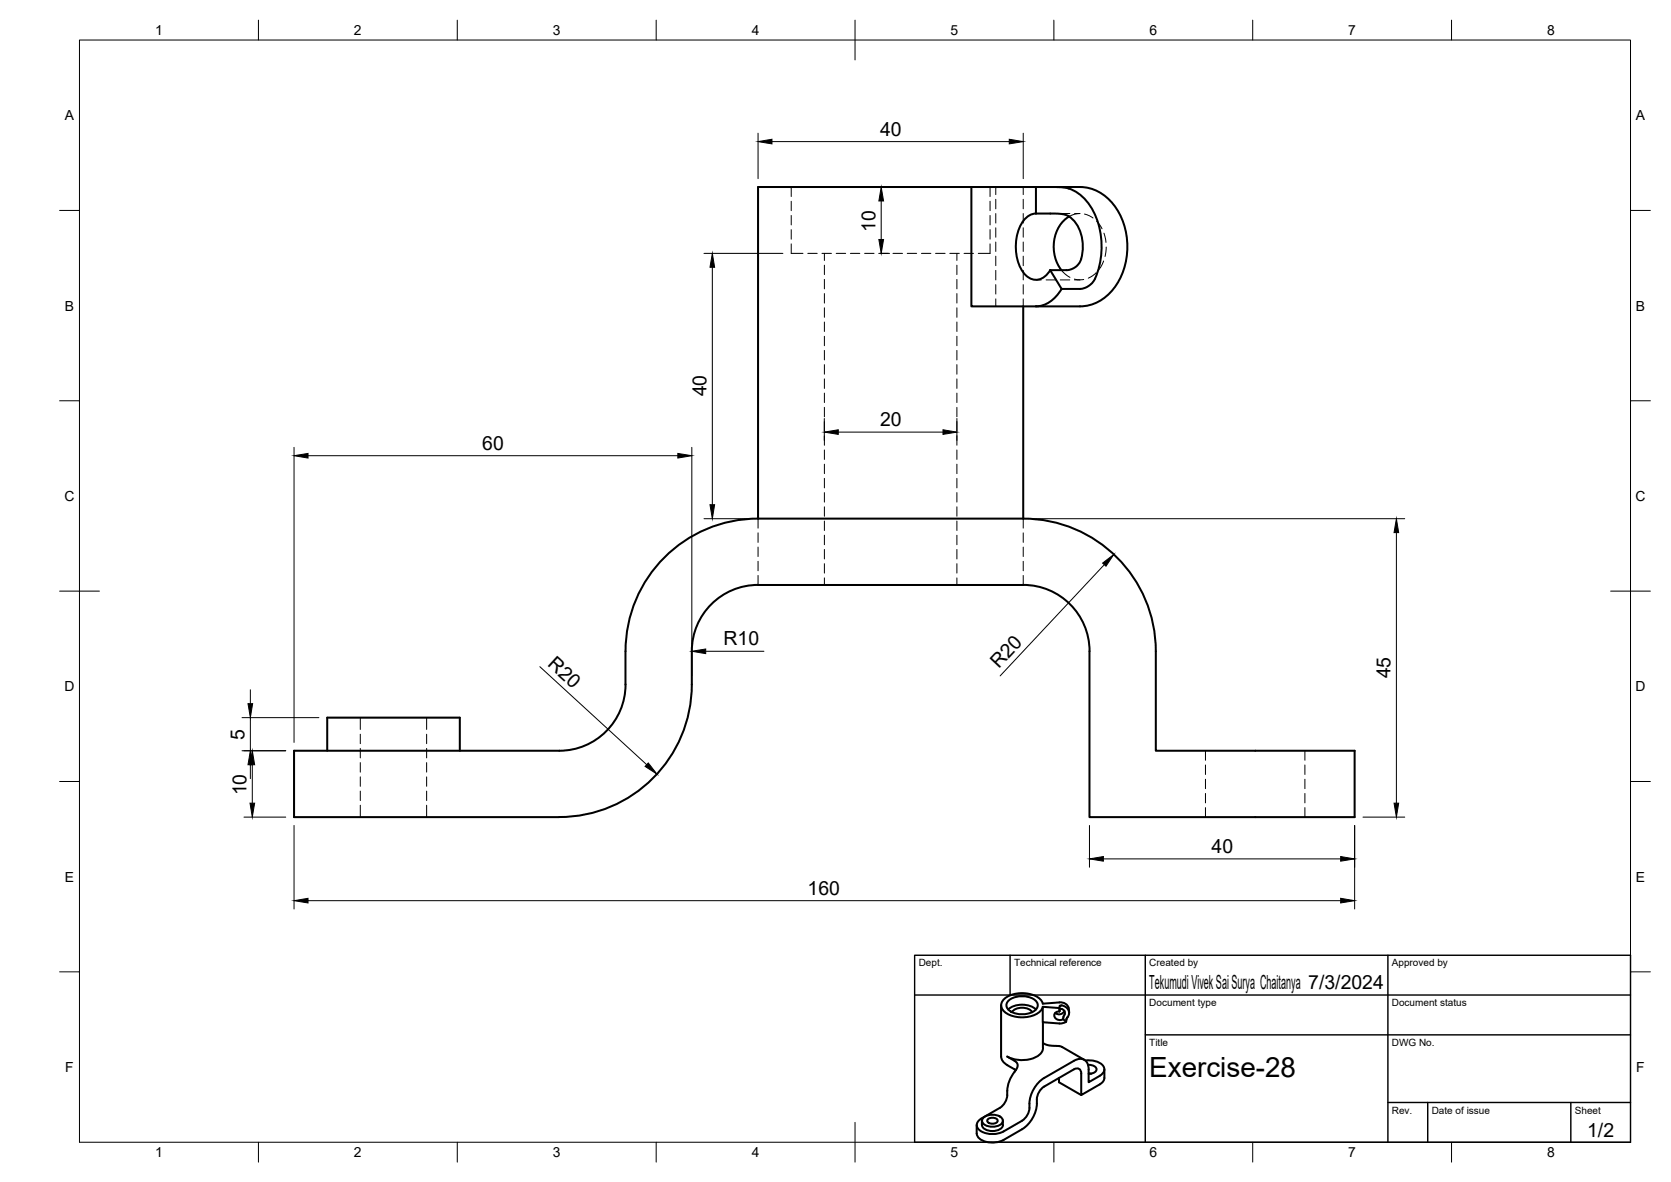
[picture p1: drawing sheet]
<svg xmlns="http://www.w3.org/2000/svg" width="420mm" height="297mm" viewBox="0 0 420 297" stroke-linecap="round" stroke-linejoin="round" font-family="sans-serif">
<!-- layer: Visible -->
<g fill="none" stroke="#000" stroke-width=".51">
<path d="M244.2 47h-53.6v83.3M260.5 53.7h5.5l2.1 .3a5.9 5.9 0 0 1 3.5 4.3 10.6 10.6 0 0 1-.1 7.5l-1.1 1.3-1.5 .7-4.8 .1M260.5 53.7v-6.7h-16.3v30h16.3M260.5 47h3.6M260.5 53.7a5.3 5.3 0 0 0-4.4 4.1 11.7 11.7 0 0 0 1.9 11.4 3.5 3.5 0 0 0 5.5-.5l.6-.8M264.1 47l3.2 .1a8.4 8.4 0 0 1 6.2 3.8 19.2 19.2 0 0 1 1.3 20l-1.1 1-1.5 .6-5.3 .1-2.8-4.7M264.1 47h6.1a11.6 11.6 0 0 1 11.6 7.4 17.6 17.6 0 0 1-3.2 19.7 10.7 10.7 0 0 1-8.4 2.9h-9.7M268.8 54.4a9.5 9.5 0 0 0-1.9 13.5M257.3 77v53.3M266.9 72.6a8.1 8.1 0 0 1-6.4 4.4M190.6 130.3h66.7M190.6 130.3a33.4 33.4 0 0 0-33.3 33.4v8.3a16.7 16.7 0 0 1-16.7 16.7h-66.7v16.6h66.7"/>
<path d="M257.3 130.3a33.3 33.3 0 0 1 33.3 33.4v25h50v16.6h-66.7l.1-41.6a16.7 16.7 0 0 0-16.7-16.7M190.6 147h66.7M190.6 147a16.7 16.7 0 0 0-16.7 16.7 52.9 52.9 0 0 1-1.2 17.5 33.3 33.3 0 0 1-32.1 24.1M82.3 188.7v-8.4h33.3v8.4M251.7 252.6v12.9M253.5 253.7a5.6 5.6 0 0 1 7 0M253.6 251.4a5.5 5.5 0 0 1 7.1 .5 1.91 1.91 0 0 1-1.5 2.6 5.5 5.5 0 0 1-5.9-1.1 1.48 1.48 0 0 1 .3-2zM254.5 254.4a3.5 3.5 0 0 1 5 0M262.2 252.2l4.2-.3a2.27 2.27 0 0 1 2.4 2.3v.4M262.2 252.2a4.2 4.2 0 0 0-3.6-2.5 6.9 6.9 0 0 0-6.5 1.8 2.18 2.18 0 0 0 1.1 3.2 7.8 7.8 0 0 0 8.4-.6l.6-1.1M262.2 256.9l.1 6.5a4 4 0 0 1-4 2.9l-1.6 .1-1.5-.2-1.9-.7 2.1 1.3 .4 .6v.9l-.7 1M266.4 254.2v-.9l-4.2-.3v3.9l4.6 .3 1.2-.4"/>
<path d="M266.4 254.2l.1-.6 .4-.1a1.03 1.03 0 0 1 .8 1.5l-.4 1.1 .7 .7M266.4 254.2a1.07 1.07 0 0 0-1.3 .9 1.07 1.07 0 0 0 1 1.2l1.2-.2M267 252.7a1.94 1.94 0 0 1 1.3 3.1l-.2 .4M267 252.7l-.5 .1-.1 .5M267.6 254a1.48 1.48 0 0 1-2.3 .5M268.1 256.2v.6M251.7 265.5l.4 1.2a7.5 7.5 0 0 0 3 2l.3 .3M255.1 269.3a8.9 8.9 0 0 0-1.9 6.4l-.3 1.1-1.1 1.3-5 3a1.7 1.7 0 0 0-1.2 1.6 1.7 1.7 0 0 0 1.2 1.6 6.2 6.2 0 0 0 5.5 0l4.7-2.6M260.7 277.3a8.2 8.2 0 0 1-3.7 6.5M262.2 262.1l1.3 .6 3.3 .3 5.8 3.3M262.6 270.9a8.5 8.5 0 0 0-3.8 8l-.6 1.6-1.2 1.1M266.3 270.9v1.1l5.6 3.2"/>
<path d="M270 268.7l-7.4 4.3a4.3 4.3 0 0 0-1.9 4.4M270 268.7a1.13 1.13 0 0 1 1.3-.1 1.13 1.13 0 0 1 .6 1.2v5.4l5-3 .6-.6 .2-.7M272.9 266.5a4.7 4.7 0 0 1 4.6 1.6 1.69 1.69 0 0 1-1 2.3l-2.8 1.6v-3.3a2.26 2.26 0 0 0-1.1-2.4 2.26 2.26 0 0 0-2.6 .3l-7.4 4.3M273.6 267.6a1.6 1.6 0 0 1 2.1 1.4l-.8 .6-1.2 .3M273.7 269.8h.7M277.7 268.7v2.2M245.6 282.7v2.2a3.4 3.4 0 0 0 3.7 2.2l1.3-.1 1.2-.3 5.2-2.9M246.9 281.7v1a2.32 2.32 0 0 0 2.6 1.5 2.32 2.32 0 0 0 2.7-1.5M247.3 280.9a3.6 3.6 0 0 1 4.8 .4 1.58 1.58 0 0 1-1.7 1.8h-1.7a1.58 1.58 0 0 1-1.7-1.8zM248.3 281.4a1.64 1.64 0 0 1 2.6 .2 1.54 1.54 0 0 1-2.7 0zM252.2 281.7v1"/>
</g>
<!-- layer: Hidden -->
<g fill="none" stroke="#000" stroke-width=".25">
<path d="M198.9 47v2.4M198.9 50.6v2.3M198.9 54.2v2.3M198.9 57.7v2.4M248.9 47v2.4M248.9 50.6v2.3M248.9 54.2v2.3M248.9 57.7v2.4M250.4 47v1.9M250.4 50.1v2.4M250.4 53.7v2.4M250.4 57.2v2.4"/>
<path d="M257.3 47v1.9M257.3 50.1v2.4M257.3 53.7v2.4M257.3 57.2v2.4M264.1 53.7h1.3M266.6 53.7h2.4M270.2 53.7h1.3M271.5 53.7l-1.5 .2-1.2 .5M272.7 53.8l2.1 1M275.7 55.6l1.4 1.9M277.6 58.6l.5 2.3M198.9 61.3v2.4h3"/>
<path d="M203.1 63.7h2.4M206.7 63.7h2.4M207.3 63.7v1.8M207.3 66.6v2.4M207.3 70.2v2.4M207.3 73.8v2.4M207.3 77.4v2.3M210.2 63.7h2.4M213.8 63.7h2.4M217.4 63.7h2.4M221 63.7h2.4M224.5 63.7h2.4"/>
<path d="M228.1 63.7h2.4M231.7 63.7h2.4M235.2 63.7h2.4M238.8 63.7h2.4M240.6 63.7v1.8M240.6 66.6v2.4M240.6 70.2v2.4M240.6 73.8v2.4M240.6 77.4v2.3M242.4 63.7h2.4M248.9 61.3v2.4h-2.9M250.4 60.8v2.4"/>
<path d="M250.4 64.4v2.4M250.4 68v2.3M250.4 71.5v2.4M250.4 75.1v1.9M257.3 60.8v2.4M257.3 64.4v2.4M257.3 68v2.3M257.3 71.5v2.4M257.3 75.1v1.9M260.5 70.3h1.3M263 70.3h2.4M266.6 70.3h2.4"/>
<path d="M266.9 67.9l1 1 1.1 .8M270.2 70.1l.7 .2 1.6-.1M270.2 70.3h1.3M275.6 68.6l-2 1.3M277.5 65.6l-1.1 2.1M278.2 62.1l-.3 2.4M207.3 80.9v2.4M207.3 84.5v2.4M207.3 88.1v2.4M207.3 91.6v2.4M207.3 95.2v2.4M207.3 98.8v2.4"/>
<path d="M240.6 80.9v2.4M240.6 84.5v2.4M240.6 88.1v2.4M240.6 91.6v2.4M240.6 95.2v2.4M240.6 98.8v2.4M207.3 102.4v2.3M207.3 105.9v2.4M207.3 109.5v2.4M207.3 113.1v2.4M207.3 116.7v2.3M240.6 102.4v2.3"/>
<path d="M240.6 105.9v2.4M240.6 109.5v2.4M240.6 113.1v2.4M240.6 116.7v2.3M190.6 130.3v2.4M190.6 133.9v2.4M190.6 137.5v2.4M207.3 120.2v2.4M207.3 123.8v2.4M207.3 127.4v2.3M207.3 130.9v2.4M207.3 134.5v2.4"/>
<path d="M207.3 138.1v2.4M240.6 120.2v2.4M240.6 123.8v2.4M240.6 127.4v2.3M240.6 130.9v2.4M240.6 134.5v2.4M240.6 138.1v2.4M257.3 130.3v2.4M257.3 133.9v2.4M257.3 137.5v2.4M190.6 141.1v2.3M190.6 144.6v2.4"/>
<path d="M207.3 141.7v2.3M207.3 145.2v1.8M240.6 141.7v2.3M240.6 145.2v1.8M257.3 141.1v2.3M257.3 144.6v2.4M90.6 180.3v3M90.6 184.5v2.4M90.6 188.1v2.4M90.6 191.7v2.3M90.6 195.2v2.4M90.6 198.8v2.4"/>
<path d="M107.3 180.3v3M107.3 184.5v2.4M107.3 188.1v2.4M107.3 191.7v2.3M107.3 195.2v2.4M107.3 198.8v2.4M303.1 188.7v2.4M303.1 192.2v2.4M303.1 195.8v2.4M303.1 199.4v2.4M328.1 188.7v2.4M328.1 192.2v2.4"/>
<path d="M328.1 195.8v2.4M328.1 199.4v2.4M90.6 202.4v2.9M107.3 202.4v2.9M303.1 203v2.3M328.1 203v2.3"/>
</g>
<!-- layer: BORDER -->
<g fill="none" stroke="#000" stroke-width=".25">
<path d="M20 10.1h390v276.9h-390zM65 5.1v5M115 5.1v5M165 5.1v5M215 5.1v10M265 5.1v5M315 5.1v5M365 5.1v5M15 52.9h5M410 52.9h5M15 100.7h5M410 100.7h5"/>
<path d="M15 148.6h10M405 148.6h10M15 196.4h5M410 196.4h5M15 244.2h5M410 244.2h5M65 287v5M115 287v5M165 287v5M215 282.1v9.9M265 287v5M315 287v5"/>
<path d="M365 287v5"/>
</g>
<!-- layer: TITLEBLOCK -->
<path d="M230 240.1h180v46.9h-180zM230 250h180M254 240.1v9.9M288 240.1v46.9M349 240.1v46.9M288 260.1h122M349 277.1h61M359 277.1v9.9M395 277.1v9.9" fill="none" stroke="#000" stroke-width=".36"/>
<!-- layer: FD_Dimensions -->
<g fill="none" stroke="#000" stroke-width=".25">
<path d="M190.6 33.5v11.4M194.1 35.6h59.7M257.3 33.5v11.4M192.7 47h31M221.6 50.5v9.7M177 63.7h19.8M179.1 67.2v59.6M221.5 63.7h2.2M73.9 112.4v74.2M77.4 114.5h93M173.9 112.4v57.5M207.3 105.2v5.5"/>
<path d="M210.8 108.6h26.3M240.6 105.2v5.5M177 130.4h11.5M259.4 130.4h93.8M351.1 133.8v68M277.7 141.9l-26.2 27.9M62.9 173.3v3.5M135.7 167.5l26.9 24.7M177.4 163.7h14.7M60.9 188.7h10.9M60.9 180.3h19.3M62.9 180.3v8.4"/>
<path d="M62.9 192.2v3.5M63.4 192.2v9.6M61.3 205.3h10.5M73.9 207.4v21M273.9 207.4v10.5M277.4 215.8h59.7M340.6 207.4v21M342.7 205.3h10.5M77.4 226.3h259.7"/>
</g>
<g fill="#000" stroke="#000" stroke-width=".25">
<path d="M190.6 35.6l3.5-.6v1.2zM253.8 35l3.5 .6-3.5 .6zM221.6 47l.6 3.5h-1.2zM179.1 63.7l.6 3.5h-1.2zM221 60.2h1.2l-.6 3.5zM73.9 114.5l3.5-.6v1.2zM170.4 113.9l3.5 .6-3.5 .6zM207.3 108.6l3.5-.6v1.2zM237.1 108l3.5 .6-3.5 .6zM178.5 126.8h1.2l-.6 3.6zM351.1 130.4l.6 3.4h-1.2zM277.2 141.5l2.9-2.2-2 3z"/>
<path d="M62.4 176.8h1.1l-.6 3.5zM173.9 163.7l3.5-.6v1.2zM62.9 188.7l.6 3.5h-1.1zM63.4 188.7l.6 3.5h-1.1zM163 191.7l2.2 2.8-3-1.9zM62.9 201.8h1.1l-.6 3.5zM273.9 215.8l3.5-.5v1.1zM337.1 215.3l3.5 .5-3.5 .6zM350.5 201.8h1.2l-.6 3.5zM73.9 226.3l3.5-.6v1.2zM337.1 225.7l3.5 .6-3.5 .6z"/>
</g>
<text font-size="7" x="289" y="270.6">Exercise-28</text>
<g font-size="4.9">
<text x="221.3" y="34.1">40</text>
<text x="220.1" y="58.2" transform="rotate(-90 220.1 58.2)">10</text>
<text x="177.7" y="99.6" transform="rotate(-90 177.7 99.6)">40</text>
<text x="221.3" y="107.1">20</text>
<text x="121.2" y="113.1">60</text>
<text x="137.5" y="167.2" transform="rotate(43 137.5 167.2)">R20</text>
<text x="181.9" y="162.2">R10</text>
<text x="251.1" y="168.1" transform="rotate(-47 251.1 168.1)">R20</text>
<text x="349.7" y="170.5" transform="rotate(-90 349.7 170.5)">45</text>
<text x="61.5" y="185.9" transform="rotate(-90 61.5 185.9)">5</text>
<text x="62" y="199.9" transform="rotate(-90 62 199.9)">10</text>
<text x="304.6" y="214.4">40</text>
<text x="203.1" y="224.9">160</text>
<text x="289" y="248.5">Tekumudi Vivek Sai Surya Chaitanya 7/3/2024</text>
<text x="399.1" y="285.7">1/2</text>
</g>
<g font-size="3.5">
<text x="39" y="8.8">1</text>
<text x="89" y="8.8">2</text>
<text x="139" y="8.8">3</text>
<text x="189" y="8.8">4</text>
<text x="239" y="8.8">5</text>
<text x="289" y="8.8">6</text>
<text x="339" y="8.8">7</text>
<text x="389" y="8.8">8</text>
<text x="16.3" y="30.2">A</text>
<text x="411.3" y="30.2">A</text>
<text x="16.3" y="78">B</text>
<text x="411.3" y="78">B</text>
<text x="16.2" y="125.9">C</text>
<text x="411.2" y="125.9">C</text>
<text x="16.2" y="173.7">D</text>
<text x="411.2" y="173.7">D</text>
<text x="16.3" y="221.6">E</text>
<text x="411.3" y="221.6">E</text>
<text x="16.4" y="269.4">F</text>
<text x="411.4" y="269.4">F</text>
<text x="39" y="290.8">1</text>
<text x="89" y="290.8">2</text>
<text x="139" y="290.8">3</text>
<text x="189" y="290.8">4</text>
<text x="239" y="290.8">5</text>
<text x="289" y="290.8">6</text>
<text x="339" y="290.8">7</text>
<text x="389" y="290.8">8</text>
</g>
<g font-size="2.5">
<text x="231" y="242.9">Dept.</text>
<text x="255" y="242.9">Technical reference</text>
<text x="289" y="242.9">Created by</text>
<text x="350" y="242.9">Approved by</text>
<text x="289" y="252.8">Document type</text>
<text x="350" y="252.8">Document status</text>
<text x="289" y="262.9">Title</text>
<text x="350" y="262.9">DWG No.</text>
<text x="350" y="279.9">Rev.</text>
<text x="360" y="279.9">Date of issue</text>
<text x="396" y="279.9">Sheet</text>
</g>
</svg>
